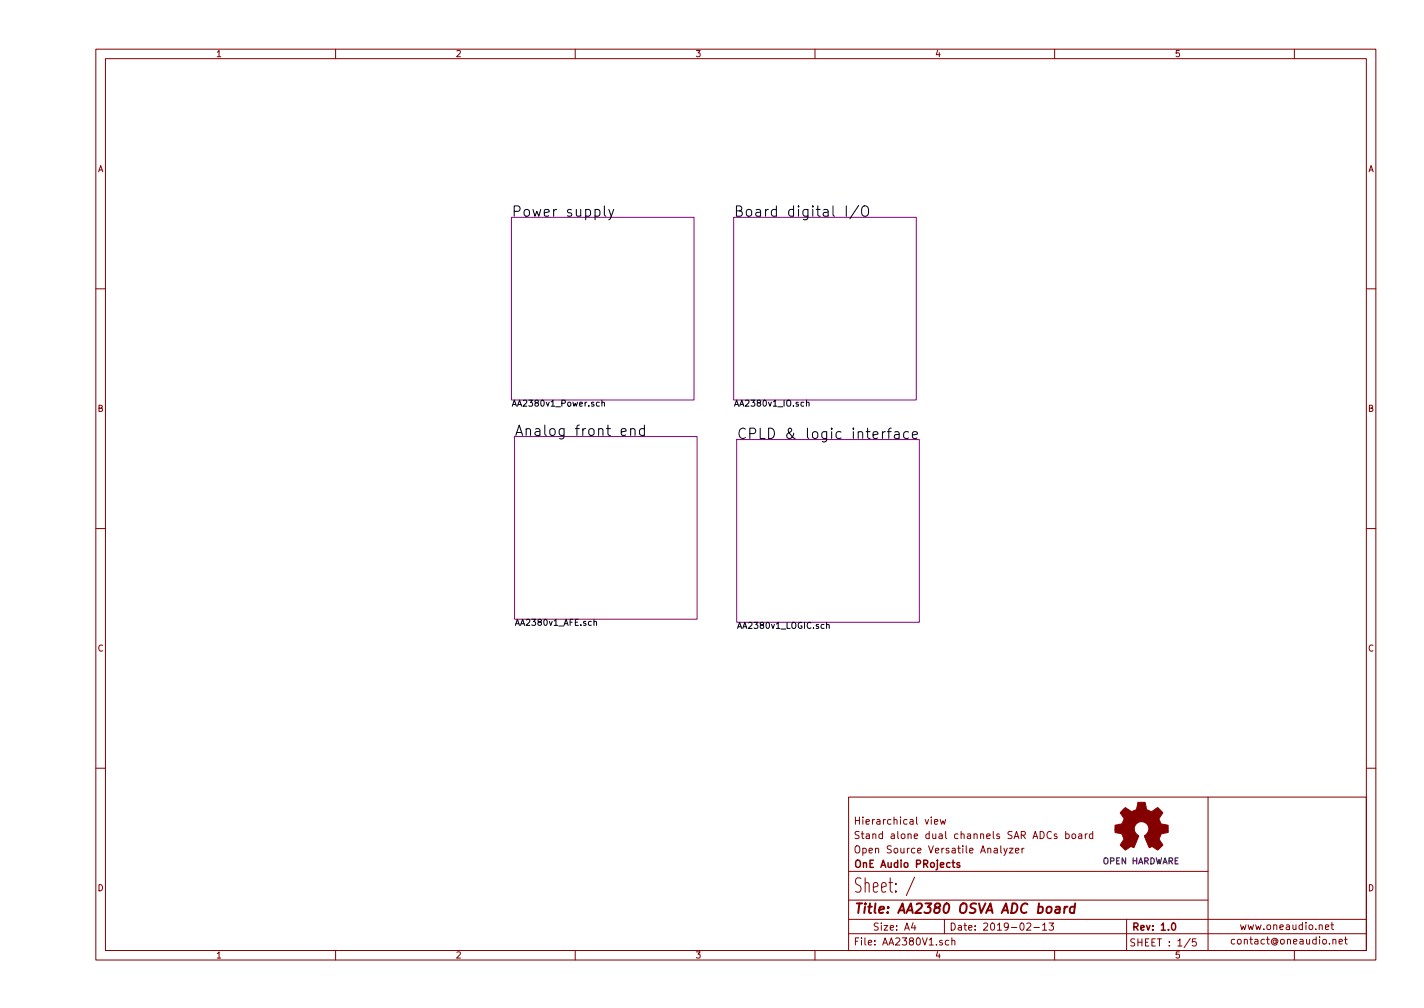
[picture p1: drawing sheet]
<svg xmlns="http://www.w3.org/2000/svg" width="297mm" height="210mm" viewBox="0 0 297 210" stroke-linecap="round" stroke-linejoin="round" font-family="sans-serif">
<g fill="none" stroke="#840000" stroke-width=".21">
<path d="M20 10.3h267v189.9h-267zM22 12.2h263v186.1h-263zM70 10.3v1.9M120 10.3v1.9M170 10.3v1.9M220 10.3v1.9M270 10.3v1.9M20 60.2h2M285 60.2h2M20 110.3h2M285 110.3h2M20 160.2h2"/>
<path d="M177 166.3h108v32h-108zM194.9 171.4l.7-.1v-.3l-.5-.1-.2 .2 .1 .8h.6M196.1 170.9l.3 1 .3-.7 .3 .7 .3-1M208.8 176.4v1.3l.2 .2M209.4 176.9l.4 1M210.1 176.9l-.5 1.4-.2 .1M210.5 176.9h.8l-.8 1h.8M211.8 177.4l.7-.1v-.3l-.5-.1-.2 .2 .1 .7h.6M213.2 176.9v1M213.6 176.9l-.4 .3M220.4 174l-.3-.1-.2 .2 .1 .3 .4 .1v.3h-.5M222.3 174l.4-.1 .3 .3v.6l-.3 .1-.4-.1"/>
<path d="M222.3 173.4v1.5M223.7 174.1l.2-.2 .4 .2v.7l-.2 .1-.4-.1zM225 174h.6l.1 .9M225.7 174.3l-.5 .1-.3 .2 .3 .3 .5-.1M226.4 173.9v1M226.8 173.9l-.4 .3M227.9 174l-.4-.1-.3 .3 .1 .6 .2 .1 .4-.1M227.9 173.4v1.5M252 166.3v32M285 160.2h2M70 198.3v1.9M120 198.3v1.9"/>
<path d="M170 198.3v1.9M177 194.8h108M177 191.8h108M177 187.8h75M177 181.8h75M190.5 192.5l-.4 1h1M190.8 183l-1.7 3.8M190.8 193v1M197 191.8v3M197.9 196.2l-.4-.1-.3 .3 .1 .6 .2 .1 .4-.1M198.6 196.3l.2-.2 .3 .1 .1 .9M198.6 195.6v1.5"/>
<path d="M214.2 192.7l.6-.2 .2 .5-.9 1h.9M215.7 193.5h1.1M217.5 193l.4-.5v1.5M217.5 194h.8M218.8 192.5h1l-.5 .6 .4 .1v.7l-.2 .1-.7-.1M220 198.3v1.9M235 191.8v6.5M248.3 195.8l-1.3 1.9M249.5 195.8h-.7l-.1 .7h.7l.2 .2-.1 .5-.2 .1-.6-.1M270 198.3v1.9M276.5 193.4l.7-.1-.1-.3-.4-.1-.2 .2 .1 .7h.5M277.6 192.9h.6"/>
<path d="M277.8 192.4v1.3l.4 .2M278 196.1l.3-.2 .3 .1 .1 .9M279.3 196.4l.7-.1v-.3l-.5-.1-.2 .2 .1 .7h.6M280.5 195.9h.5M280.7 195.4v1.3l.3 .2"/>
</g>
<path d="M198.6 179.9h.6M198.8 179.4v1.3l.4 .2M200.2 180l-.4-.1-.2 .2 .1 .3 .5 .1v.3h-.6M244.5 192.7l.2-.2a.8 .8 0 0 1 .6 .8 .8 .8 0 0 1-.6 .7l-.3-.5z" fill="none" stroke="#840000" stroke-width=".3"/>
<path d="M220.3 189.2h.7v1.2M221.1 189.6l-.7 .1a.4 .4 0 0 0-.3 .3 .4 .4 0 0 0 .2 .4l.7-.1M222.1 189.1l-.2 1.3M222.7 189.1l-.4 .1-.3 .3M224.2 189.2l-.6-.1-.4 .4v.8l.3 .1 .6-.1M224.3 188.4l-.3 2" fill="none" stroke="#840000" stroke-width=".41"/>
<path d="M106.7 45.3h38.1v38.1h-38.1zM153 45.3h38.1v38.1h-38.1zM107.3 91.1h38.1v38.1h-38.1zM153.7 91.7h38.1v38.1h-38.1z" fill="none" stroke="#840084" stroke-width=".21"/>
<g fill="none" stroke="#000" stroke-width=".21">
<path d="M126.1 42.9v1.9l.3 .3M127 43.7l.5 1.4M128 43.7l-.7 1.9-.3 .2M176.5 42.9v2.2M179.1 42.8l-1.8 2.8M179.8 43.3l.4-.4a.78 .78 0 0 1 1 .8v.7a.73 .73 0 0 1-.5 .7 .73 .73 0 0 1-.9-.3zM125 83.9h-.4l-.2 .2 .1 .6h.5M125.6 84l.4-.1 .1 .8M125.6 83.5v1.2M129.6 90.1l1-.2-.1-.4-.6-.1-.3 .3 .1 1h.8M131.5 89.6a.53 .53 0 0 1 1 .1v1.1M131.5 89.4v1.4"/>
<path d="M134.4 89.5l-.6-.1-.4 .4v.6l.2 .3h.8M134.4 88.7v2.1M168.2 84l.5-.1 .1 .8M168.2 83.5v1.2M185.1 90h.8M185.9 89.3l-.4 .1-.1 .2v1.9M186.6 90.1h.9l.1 1.4M187.6 90.5l-.8 .1a.42 .42 0 0 0-.3 .5 .42 .42 0 0 0 .3 .4l.8-.1M189.5 90.1l-.6-.1-.4 .4v.7l.2 .3h.8M190.3 90.7l1.1-.2-.1-.4-.6-.1-.4 .3 .1 1.1h.9M123.9 129.7h.5v.7M123.9 129.2v1.2"/>
<path d="M172.4 130.4l.5-.1 .1 .8M172.4 129.8v1.3"/>
</g>
<path d="M234.2 169l.6-.6 .6 .5a1.06 1.06 0 0 0 1.2 .2 1.06 1.06 0 0 0 .6-1l.2-.7h1.5l.1 .5a1.13 1.13 0 0 0 .7 1.2l.5 .2 1.3-.9 1 1.1-.4 .7a.75 .75 0 0 0-.1 1.2l.2 .5 1.5 .2v1.5l-.8 .2a.8 .8 0 0 0-1 .8v.2a1.72 1.72 0 0 0 .6 1.4v.2l-1 .9-.8-.5a.61 .61 0 0 0-1 0l-1-2.4a1.73 1.73 0 0 0 .2-2.8 1.54 1.54 0 0 0-2.2 .7 1.54 1.54 0 0 0 .8 2.1l-.9 2.2a.4 .4 0 0 1-.3 .2 .4 .4 0 0 1-.4-.3l-1.2 .8-.9-.9-.1-.2 .8-1.1-.3-.6a.71 .71 0 0 0-.9-.7l-.7-.2v-1.5h.4a1.11 1.11 0 0 0 1.3-.8 .75 .75 0 0 0-.2-1.2l-.4-.6z" fill="#840000" stroke="#840000" stroke-width=".21"/>
<text font-size="4.2" fill="#840000" x="178" y="186.3">Sheet: /</text>
<g font-size="3">
<text x="106.7" y="45.2">Power supply</text>
<text x="153" y="45.2">Board digital I/O</text>
<text x="107.3" y="91">Analog front end</text>
<text x="153.7" y="91.6">CPLD &amp; logic interface</text>
</g>
<text font-size="2.8" fill="#840000" x="178" y="190.5">Title: AA2380 OSVA ADC board</text>
<g font-size="2.1" fill="#840000">
<text x="178" y="172">Hierarchical view</text>
<text x="178" y="178">Open Source Versatile Analyzer</text>
<text x="178" y="175">Stand alone dual channels SAR ADCs board</text>
<text x="178" y="181">OnE Audio PRojects</text>
<text x="178" y="197.2">File: AA2380V1.sch</text>
<text x="182" y="194.1">Size: A4</text>
<text x="198" y="194.1">Date: 2019-02-13</text>
<text x="235.5" y="197.4">SHEET : 1/5</text>
<text x="236" y="194.1">Rev: 1.0</text>
<text x="256.5" y="197">contact@oneaudio.net</text>
<text x="258.5" y="194">www.oneaudio.net</text>
</g>
<g font-size="1.8" fill="#840000">
<text x="45" y="11.9">1</text>
<text x="95" y="11.9">2</text>
<text x="145" y="11.9">3</text>
<text x="195" y="11.9">4</text>
<text x="245" y="11.9">5</text>
<text x="20.4" y="35.9">A</text>
<text x="285.4" y="35.9">A</text>
<text x="20.4" y="85.9">B</text>
<text x="285.4" y="85.9">B</text>
<text x="20.4" y="135.9">C</text>
<text x="285.4" y="135.9">C</text>
<text x="20.4" y="185.9">D</text>
<text x="285.4" y="185.9">D</text>
<text x="45" y="199.9">1</text>
<text x="95" y="199.9">2</text>
<text x="145" y="199.9">3</text>
<text x="195" y="199.9">4</text>
<text x="245" y="199.9">5</text>
</g>
<g font-size="1.8">
<text x="106.7" y="84.8">AA2380v1_Power.sch</text>
<text x="153" y="84.8">AA2380v1_IO.sch</text>
<text x="107.3" y="130.5">AA2380v1_AFE.sch</text>
<text x="153.7" y="131.2">AA2380v1_LOGIC.sch</text>
</g>
<text font-size="1.8" fill="#0000c2" x="229.9" y="180.3">OPEN HARDWARE</text>
</svg>
